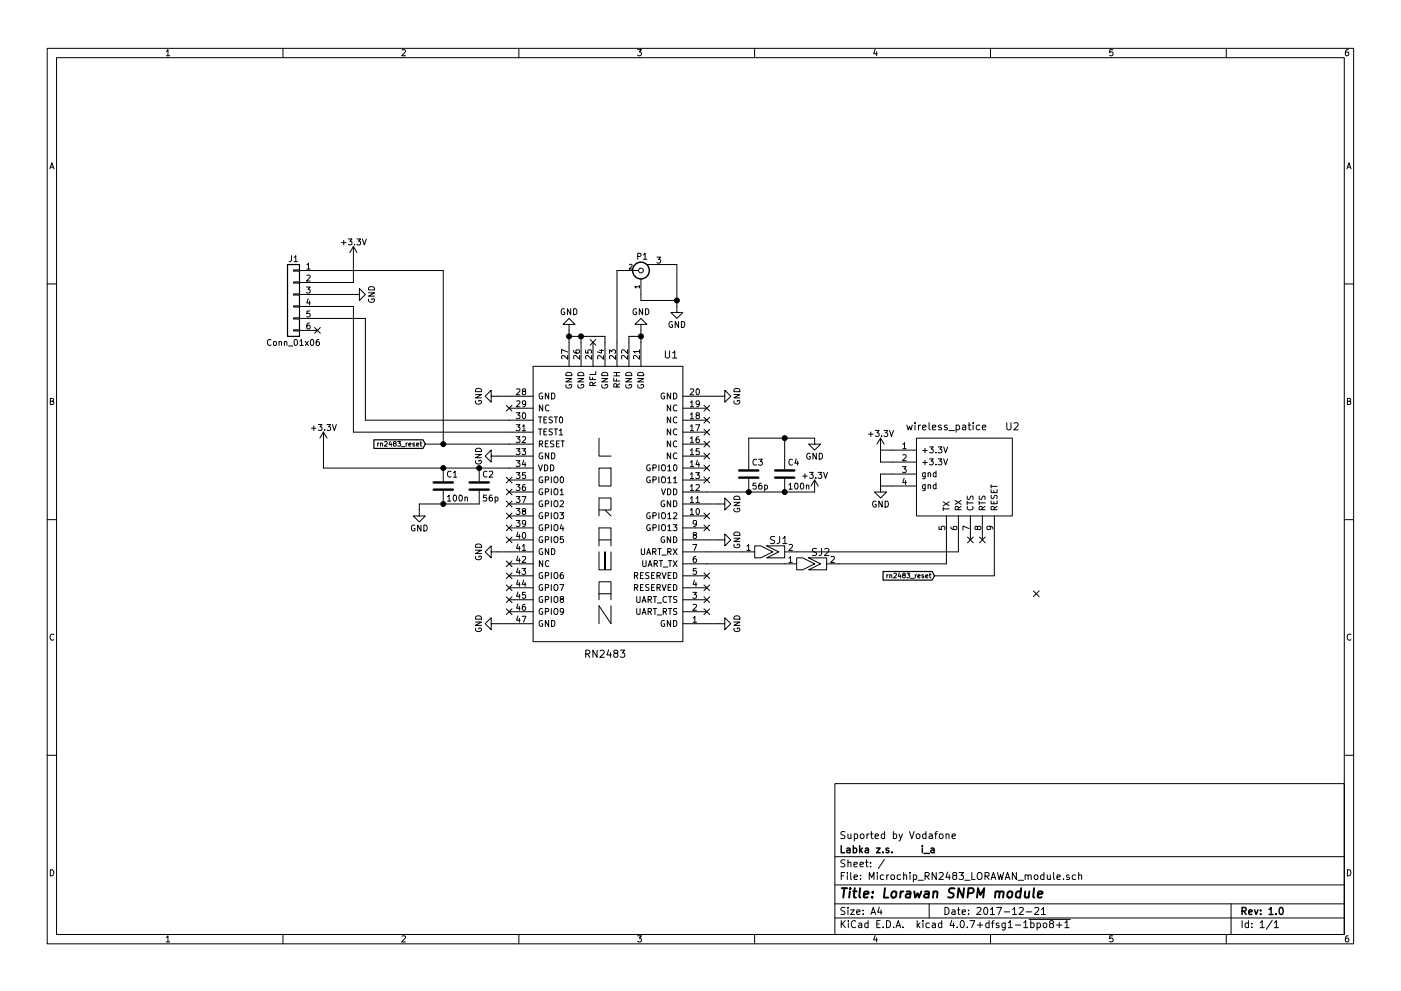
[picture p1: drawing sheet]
EESchema Schematic File Version 2
LIBS:Microchip_RN2483_LORAWAN_module
LIBS:power
LIBS:device
LIBS:switches
LIBS:relays
LIBS:motors
LIBS:transistors
LIBS:conn
LIBS:linear
LIBS:regul
LIBS:74xx
LIBS:cmos4000
LIBS:adc-dac
LIBS:memory
LIBS:xilinx
LIBS:microcontrollers
LIBS:dsp
LIBS:microchip
LIBS:analog_switches
LIBS:motorola
LIBS:texas
LIBS:intel
LIBS:audio
LIBS:interface
LIBS:digital-audio
LIBS:philips
LIBS:display
LIBS:cypress
LIBS:siliconi
LIBS:opto
LIBS:atmel
LIBS:contrib
LIBS:valves
EELAYER 25 0
EELAYER END
$Descr A4 11693 8268
encoding utf-8
Sheet 1 1
Title "Lorawan SNPM module"
Date "2017-12-21"
Rev "1.0"
Comp "Labka z.s.     i_a"
Comment1 "Suported by Vodafone"
Comment2 ""
Comment3 ""
Comment4 ""
$EndDescr
$Comp
L wireless_patice U2
U 1 1
P 8000 3950
F 0 "U2" H 8450 4350 60  0000 C CNN
F 1 "wireless_patice" H 7900 4350 60  0000 C CNN
F 2 "lorawan_module:wireless_footprint" H 8600 3550 60  0001 C CNN
F 3 "" H 8600 3550 60  0001 C CNN
	1    8000 3950
	1    0    0    -1  
$EndComp
Text GLabel 7800 4800 0    39   Input ~ 0
rn2483_reset
NoConn ~ 8100 4500
NoConn ~ 8200 4500
Wire Wire Line
	7900 4500 7900 4700
Wire Wire Line
	7800 4800 8300 4800
Wire Wire Line
	8300 4800 8300 4500
$Comp
L +3.3V #PWR01
U 1 1
P 7350 3750
F 0 "#PWR01" H 7350 3600 50  0001 C CNN
F 1 "+3.3V" H 7350 3890 50  0000 C CNN
F 2 "" H 7350 3750 50  0001 C CNN
F 3 "" H 7350 3750 50  0001 C CNN
	1    7350 3750
	1    0    0    -1  
$EndComp
$Comp
L GND #PWR02
U 1 1
P 7350 4050
F 0 "#PWR02" H 7350 3800 50  0001 C CNN
F 1 "GND" H 7350 3900 50  0000 C CNN
F 2 "" H 7350 4050 50  0001 C CNN
F 3 "" H 7350 4050 50  0001 C CNN
	1    7350 4050
	1    0    0    -1  
$EndComp
Wire Wire Line
	7350 3750 7450 3750
Wire Wire Line
	7350 3750 7350 3850
Wire Wire Line
	7350 3850 7450 3850
Wire Wire Line
	7350 4050 7350 3950
Wire Wire Line
	7350 3950 7450 3950
Wire Wire Line
	7350 4050 7450 4050
$Comp
L solder_jumper SJ1
U 1 1
P 6400 4600
F 0 "SJ1" H 6500 4700 60  0000 C CNN
F 1 "solder_jumper" H 6450 4500 60  0001 C CNN
F 2 "lorawan_module:solder_jumper_bott" H 6400 4600 60  0001 C CNN
F 3 "" H 6400 4600 60  0001 C CNN
	1    6400 4600
	1    0    0    -1  
$EndComp
$Comp
L solder_jumper SJ2
U 1 1
P 6750 4700
F 0 "SJ2" H 6850 4800 60  0000 C CNN
F 1 "solder_jumper" H 6800 4600 60  0001 C CNN
F 2 "lorawan_module:solder_jumper_bott" H 6750 4700 60  0001 C CNN
F 3 "" H 6750 4700 60  0001 C CNN
	1    6750 4700
	1    0    0    -1  
$EndComp
$Comp
L C C3
U 1 1
P 6250 3950
F 0 "C3" H 6275 4050 50  0000 L CNN
F 1 "56p" H 6275 3850 50  0000 L CNN
F 2 "lorawan_module:SMD_0805" H 6288 3800 50  0001 C CNN
F 3 "" H 6250 3950 50  0001 C CNN
	1    6250 3950
	1    0    0    -1  
$EndComp
$Comp
L C C4
U 1 1
P 6550 3950
F 0 "C4" H 6575 4050 50  0000 L CNN
F 1 "100n" H 6575 3850 50  0000 L CNN
F 2 "lorawan_module:SMD_0805" H 6588 3800 50  0001 C CNN
F 3 "" H 6550 3950 50  0001 C CNN
	1    6550 3950
	1    0    0    -1  
$EndComp
$Comp
L C C2
U 1 1
P 4000 4050
F 0 "C2" H 4025 4150 50  0000 L CNN
F 1 "56p" H 4025 3950 50  0000 L CNN
F 2 "lorawan_module:SMD_0805" H 4038 3900 50  0001 C CNN
F 3 "" H 4000 4050 50  0001 C CNN
	1    4000 4050
	1    0    0    -1  
$EndComp
$Comp
L C C1
U 1 1
P 3700 4050
F 0 "C1" H 3725 4150 50  0000 L CNN
F 1 "100n" H 3725 3950 50  0000 L CNN
F 2 "lorawan_module:SMD_0805" H 3738 3900 50  0001 C CNN
F 3 "" H 3700 4050 50  0001 C CNN
	1    3700 4050
	1    0    0    -1  
$EndComp
$Comp
L GND #PWR03
U 1 1
P 6800 3650
F 0 "#PWR03" H 6800 3400 50  0001 C CNN
F 1 "GND" H 6800 3500 50  0000 C CNN
F 2 "" H 6800 3650 50  0001 C CNN
F 3 "" H 6800 3650 50  0001 C CNN
	1    6800 3650
	1    0    0    -1  
$EndComp
$Comp
L GND #PWR04
U 1 1
P 3500 4250
F 0 "#PWR04" H 3500 4000 50  0001 C CNN
F 1 "GND" H 3500 4100 50  0000 C CNN
F 2 "" H 3500 4250 50  0001 C CNN
F 3 "" H 3500 4250 50  0001 C CNN
	1    3500 4250
	1    0    0    -1  
$EndComp
$Comp
L +3.3V #PWR05
U 1 1
P 6800 4100
F 0 "#PWR05" H 6800 3950 50  0001 C CNN
F 1 "+3.3V" H 6800 4240 50  0000 C CNN
F 2 "" H 6800 4100 50  0001 C CNN
F 3 "" H 6800 4100 50  0001 C CNN
	1    6800 4100
	1    0    0    -1  
$EndComp
$Comp
L +3.3V #PWR06
U 1 1
P 2700 3700
F 0 "#PWR06" H 2700 3550 50  0001 C CNN
F 1 "+3.3V" H 2700 3840 50  0000 C CNN
F 2 "" H 2700 3700 50  0001 C CNN
F 3 "" H 2700 3700 50  0001 C CNN
	1    2700 3700
	1    0    0    -1  
$EndComp
Wire Wire Line
	2700 3900 4250 3900
Connection ~ 4000 3900
Wire Wire Line
	3500 4250 3500 4200
Wire Wire Line
	3500 4200 4000 4200
Wire Wire Line
	2700 3900 2700 3700
Connection ~ 3700 3900
Connection ~ 3700 4200
Wire Wire Line
	5900 4100 6800 4100
Connection ~ 6250 4100
Connection ~ 6550 4100
Wire Wire Line
	6550 3800 6550 3650
Wire Wire Line
	6250 3650 6800 3650
Wire Wire Line
	6250 3650 6250 3800
Connection ~ 6550 3650
$Comp
L GND #PWR07
U 1 1
P 4750 2750
F 0 "#PWR07" H 4750 2500 50  0001 C CNN
F 1 "GND" H 4750 2600 50  0000 C CNN
F 2 "" H 4750 2750 50  0001 C CNN
F 3 "" H 4750 2750 50  0001 C CNN
	1    4750 2750
	-1   0    0    1   
$EndComp
$Comp
L GND #PWR08
U 1 1
P 6000 3300
F 0 "#PWR08" H 6000 3050 50  0001 C CNN
F 1 "GND" H 6000 3150 50  0000 C CNN
F 2 "" H 6000 3300 50  0001 C CNN
F 3 "" H 6000 3300 50  0001 C CNN
	1    6000 3300
	0    -1   -1   0   
$EndComp
$Comp
L GND #PWR09
U 1 1
P 5350 2750
F 0 "#PWR09" H 5350 2500 50  0001 C CNN
F 1 "GND" H 5350 2600 50  0000 C CNN
F 2 "" H 5350 2750 50  0001 C CNN
F 3 "" H 5350 2750 50  0001 C CNN
	1    5350 2750
	-1   0    0    1   
$EndComp
$Comp
L SMA_mini P1
U 1 1
P 5350 2250
F 0 "P1" H 5360 2370 50  0000 C CNN
F 1 "SMA_mini" V 5250 2150 50  0001 C CNN
F 2 "lorawan_module:sma_conn" H 5350 2250 50  0001 C CNN
F 3 "" H 5350 2250 50  0000 C CNN
	1    5350 2250
	1    0    0    -1  
$EndComp
$Comp
L GND #PWR010
U 1 1
P 4150 3300
F 0 "#PWR010" H 4150 3050 50  0001 C CNN
F 1 "GND" H 4150 3150 50  0000 C CNN
F 2 "" H 4150 3300 50  0001 C CNN
F 3 "" H 4150 3300 50  0001 C CNN
	1    4150 3300
	0    1    1    0   
$EndComp
$Comp
L GND #PWR011
U 1 1
P 4150 3800
F 0 "#PWR011" H 4150 3550 50  0001 C CNN
F 1 "GND" H 4150 3650 50  0000 C CNN
F 2 "" H 4150 3800 50  0001 C CNN
F 3 "" H 4150 3800 50  0001 C CNN
	1    4150 3800
	0    1    1    0   
$EndComp
Text GLabel 3550 3700 0    39   Input ~ 0
rn2483_reset
Wire Wire Line
	4750 2750 4750 2850
Wire Wire Line
	5150 2250 5150 2850
Wire Wire Line
	5350 2750 5350 2850
Wire Wire Line
	5250 2850 5250 2800
Wire Wire Line
	5250 2800 5350 2800
Connection ~ 5350 2800
Wire Wire Line
	4850 2850 4850 2800
Wire Wire Line
	4750 2800 5050 2800
Connection ~ 4750 2800
Wire Wire Line
	5050 2800 5050 2850
Connection ~ 4850 2800
Wire Wire Line
	5200 2250 5150 2250
Wire Wire Line
	5350 2450 5350 2500
Wire Wire Line
	5350 2500 5650 2500
Wire Wire Line
	5650 2200 5650 2550
Wire Wire Line
	5650 2200 5600 2200
$Comp
L GND #PWR012
U 1 1
P 5650 2550
F 0 "#PWR012" H 5650 2300 50  0001 C CNN
F 1 "GND" H 5650 2400 50  0000 C CNN
F 2 "" H 5650 2550 50  0001 C CNN
F 3 "" H 5650 2550 50  0001 C CNN
	1    5650 2550
	1    0    0    -1  
$EndComp
Connection ~ 5650 2500
Wire Wire Line
	4150 3300 4250 3300
Wire Wire Line
	5900 3300 6000 3300
Wire Wire Line
	3550 3700 4250 3700
Wire Wire Line
	4150 3800 4250 3800
$Comp
L GND #PWR013
U 1 1
P 4150 4600
F 0 "#PWR013" H 4150 4350 50  0001 C CNN
F 1 "GND" H 4150 4450 50  0000 C CNN
F 2 "" H 4150 4600 50  0001 C CNN
F 3 "" H 4150 4600 50  0001 C CNN
	1    4150 4600
	0    1    1    0   
$EndComp
$Comp
L GND #PWR014
U 1 1
P 4150 5200
F 0 "#PWR014" H 4150 4950 50  0001 C CNN
F 1 "GND" H 4150 5050 50  0000 C CNN
F 2 "" H 4150 5200 50  0001 C CNN
F 3 "" H 4150 5200 50  0001 C CNN
	1    4150 5200
	0    1    1    0   
$EndComp
$Comp
L GND #PWR015
U 1 1
P 6000 5200
F 0 "#PWR015" H 6000 4950 50  0001 C CNN
F 1 "GND" H 6000 5050 50  0000 C CNN
F 2 "" H 6000 5200 50  0001 C CNN
F 3 "" H 6000 5200 50  0001 C CNN
	1    6000 5200
	0    -1   -1   0   
$EndComp
$Comp
L GND #PWR016
U 1 1
P 6000 4500
F 0 "#PWR016" H 6000 4250 50  0001 C CNN
F 1 "GND" H 6000 4350 50  0000 C CNN
F 2 "" H 6000 4500 50  0001 C CNN
F 3 "" H 6000 4500 50  0001 C CNN
	1    6000 4500
	0    -1   -1   0   
$EndComp
$Comp
L GND #PWR017
U 1 1
P 6000 4200
F 0 "#PWR017" H 6000 3950 50  0001 C CNN
F 1 "GND" H 6000 4050 50  0000 C CNN
F 2 "" H 6000 4200 50  0001 C CNN
F 3 "" H 6000 4200 50  0001 C CNN
	1    6000 4200
	0    -1   -1   0   
$EndComp
Wire Wire Line
	5900 4200 6000 4200
Wire Wire Line
	5900 4500 6000 4500
Wire Wire Line
	5900 4600 6200 4600
Wire Wire Line
	5900 4700 6550 4700
Wire Wire Line
	5900 5200 6000 5200
Wire Wire Line
	4150 5200 4250 5200
Wire Wire Line
	4150 4600 4250 4600
NoConn ~ 4250 3400
NoConn ~ 4250 4000
NoConn ~ 4250 4100
NoConn ~ 4250 4200
NoConn ~ 4250 4300
NoConn ~ 4250 4400
NoConn ~ 4250 4500
NoConn ~ 4250 4700
NoConn ~ 4250 4800
NoConn ~ 4250 4900
NoConn ~ 4250 5000
NoConn ~ 4250 5100
NoConn ~ 5900 5100
NoConn ~ 5900 5000
NoConn ~ 5900 4900
NoConn ~ 5900 4800
NoConn ~ 5900 4300
NoConn ~ 5900 4400
NoConn ~ 5900 4000
NoConn ~ 5900 3900
NoConn ~ 5900 3700
NoConn ~ 5900 3800
NoConn ~ 5900 3600
NoConn ~ 5900 3500
NoConn ~ 5900 3400
NoConn ~ 4950 2850
NoConn ~ 8650 4950
Wire Wire Line
	7900 4700 7000 4700
Wire Wire Line
	6650 4600 8000 4600
Wire Wire Line
	8000 4600 8000 4500
$Comp
L Conn_01x06 J1
U 1 1
P 2450 2450
F 0 "J1" H 2450 2750 50  0000 C CNN
F 1 "Conn_01x06" H 2450 2050 50  0000 C CNN
F 2 "lorawan_module:Pin_Header_Straight_1x06_Pitch2.54mm" H 2450 2450 50  0001 C CNN
F 3 "" H 2450 2450 50  0001 C CNN
	1    2450 2450
	-1   0    0    -1  
$EndComp
$Comp
L +3.3V #PWR018
U 1 1
P 2950 2150
F 0 "#PWR018" H 2950 2000 50  0001 C CNN
F 1 "+3.3V" H 2950 2290 50  0000 C CNN
F 2 "" H 2950 2150 50  0001 C CNN
F 3 "" H 2950 2150 50  0001 C CNN
	1    2950 2150
	1    0    0    -1  
$EndComp
$Comp
L GND #PWR019
U 1 1
P 2950 2450
F 0 "#PWR019" H 2950 2200 50  0001 C CNN
F 1 "GND" H 2950 2300 50  0000 C CNN
F 2 "" H 2950 2450 50  0001 C CNN
F 3 "" H 2950 2450 50  0001 C CNN
	1    2950 2450
	0    -1   -1   0   
$EndComp
Wire Wire Line
	2650 2350 2950 2350
Wire Wire Line
	2950 2350 2950 2150
Wire Wire Line
	2650 2450 2950 2450
Wire Wire Line
	3700 3700 3700 2250
Wire Wire Line
	3700 2250 2650 2250
Connection ~ 3700 3700
Wire Wire Line
	2650 2550 2950 2550
Wire Wire Line
	2950 2550 2950 3600
Wire Wire Line
	2950 3600 4250 3600
Wire Wire Line
	2650 2650 3050 2650
Wire Wire Line
	3050 2650 3050 3500
Wire Wire Line
	3050 3500 4250 3500
$Comp
L RN2483 U1
U 1 1
P 5050 4150
F 0 "U1" H 5600 5350 60  0000 C CNN
F 1 "RN2483" H 5050 2850 60  0000 C CNN
F 2 "lorawan_module:RN2483_top" H 5650 4150 60  0001 C CNN
F 3 "" H 5650 4150 60  0001 C CNN
	1    5050 4150
	1    0    0    -1  
$EndComp
NoConn ~ 2650 2750
$EndSCHEMATC
